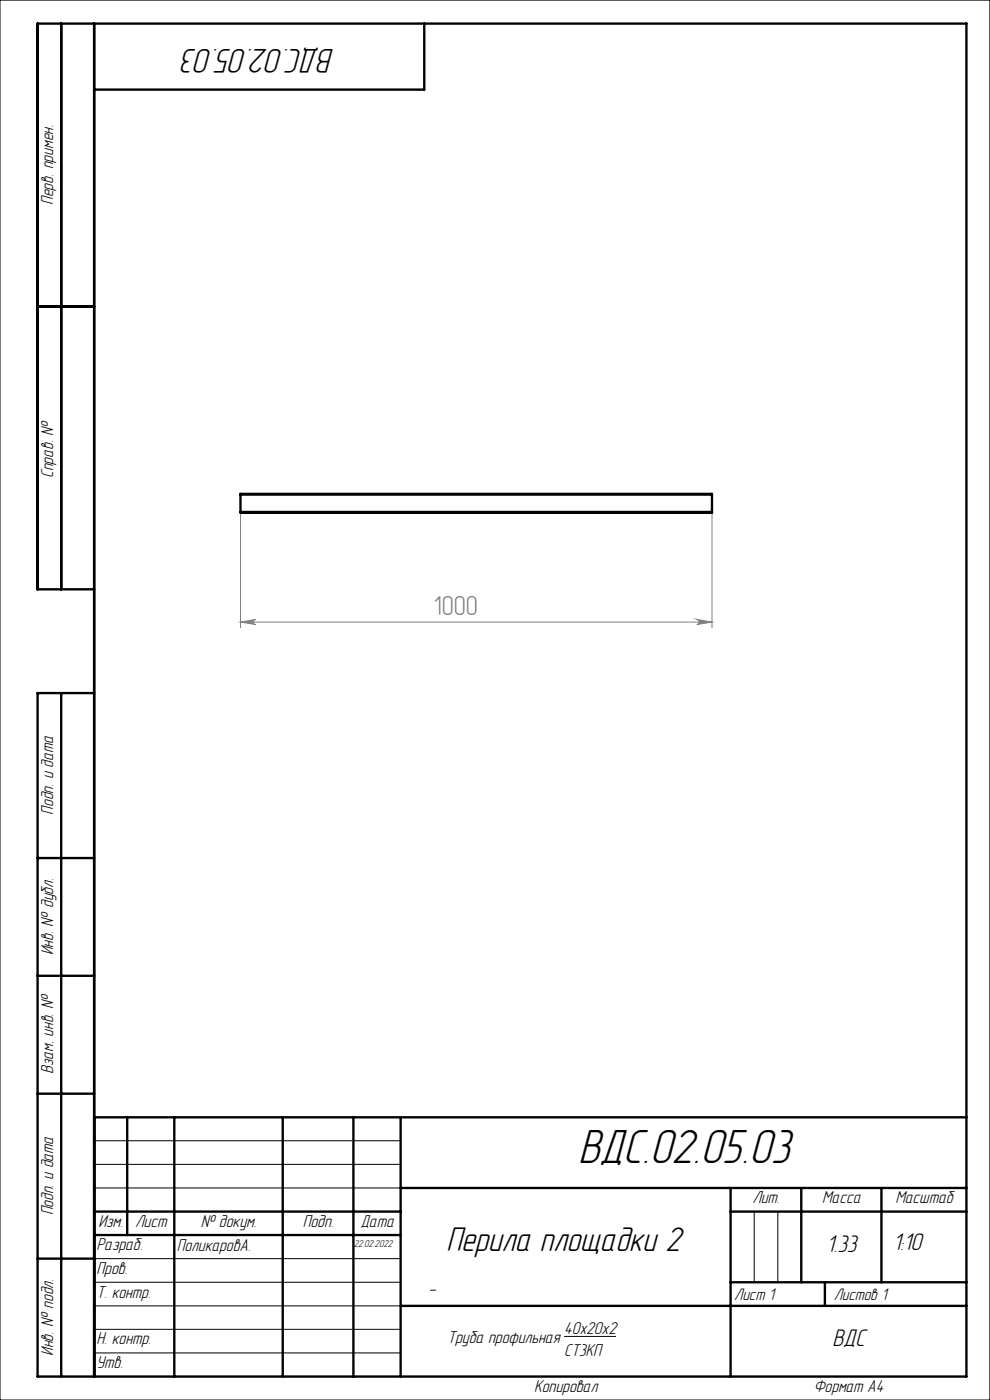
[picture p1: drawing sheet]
<svg xmlns="http://www.w3.org/2000/svg" width="210mm" height="297mm" viewBox="0 0 210 297" stroke-linecap="round" stroke-linejoin="round" font-family="sans-serif">
<path d="M0 0h210v297h-210zM20 242h65M20 247h65M20 252h65M160 257v15M165 257v15M20 267h65M20 272h65M20 277h65M20 282h65M20 287h65M119.7 283.5h11" fill="none" stroke="#000" stroke-width=".21"/>
<path d="M51 108.8v24.4M151 108.8v24.4M51 132l3.2-.6a.55 .55 0 0 0-.5 .6 .55 .55 0 0 0 .5 .5zM51 132h100M147.8 131.4l3.2 .6-3.2 .5a.55 .55 0 0 0 .6-.5 .55 .55 0 0 0-.6-.6z" fill="none" stroke="#808080" stroke-width=".21"/>
<g fill="none" stroke="#000" stroke-width=".5">
<path d="M13 5v120M20 5v287M90 5v14h-70M8 65h12M20 125h-12v-120h197v287h-197v-145h12M13 147v145M8 182h12M8 207h12M8 232h12M20 237h185M27 237v25M37 237v55"/>
<path d="M60 237v55M75 237v55M85 237v55M20 257h65M85 252h120M155 252v40M155 257h50M170 252v20M187 252v20M8 267h12M20 262h65M85 277h120"/>
<path d="M155 272h50M175 272v5"/>
</g>
<path d="M51 132l3.2-.6a.55 .55 0 0 0-.5 .6 .55 .55 0 0 0 .5 .5zM147.8 131.4l3.2 .6-3.2 .5a.55 .55 0 0 0 .6-.5 .55 .55 0 0 0-.6-.6z" fill="#808080"/>
<path d="M51 104.9v-.1h100v.1M51 108.6v.2h100v-.2M51 108.6h100M51 104.9v3.7M51 104.9h100M151 104.9v3.7" fill="none" stroke="#000" stroke-width=".5"/>
<text font-size="10.5" x="122.5" y="246.7">ВДС.02.05.03</text>
<g font-size="7.5">
<text x="71" y="10.5" transform="rotate(-180 71 10.5)">ВДС.02.05.03</text>
<text x="94.6" y="265.3">Перила площадки 2</text>
</g>
<text font-size="5.8" fill="#808080" x="92" y="130.5">1000</text>
<g font-size="5.3">
<text x="175.3" y="265.6">1.33</text>
<text x="189.4" y="265.2">1:10</text>
<text x="176.6" y="285.6">ВДС</text>
</g>
<text font-size="4.4" x="90.9" y="274.7">-</text>
<g font-size="3.8">
<text x="11.3" y="43.5" transform="rotate(-90 11.3 43.5)">Перв. примен.</text>
<text x="11.3" y="101.4" transform="rotate(-90 11.3 101.4)">Справ. №</text>
<text x="11.3" y="172.8" transform="rotate(-90 11.3 172.8)">Подп. и дата</text>
<text x="11.3" y="202.7" transform="rotate(-90 11.3 202.7)">Инв. № дубл.</text>
<text x="11.3" y="227.8" transform="rotate(-90 11.3 227.8)">Взам. инв. №</text>
<text x="11.3" y="257.9" transform="rotate(-90 11.3 257.9)">Подп. и дата</text>
<text x="159.6" y="255.3">Лит.</text>
<text x="174.4" y="255.3">Масса</text>
<text x="189.9" y="255.3">Масштаб</text>
<text x="20.9" y="260.3">Изм.</text>
<text x="28.7" y="260.2">Лист</text>
<text x="42.6" y="260.2">№ докум.</text>
<text x="64.2" y="260.2">Подп.</text>
<text x="76.5" y="260.2">Дата</text>
<text x="20.5" y="265.3">Разраб.</text>
<text x="37.5" y="265.4">ПоликаровА.</text>
<text x="20.5" y="275.3">Т. контр.</text>
<text x="20.5" y="270.3">Пров.</text>
<text x="11.3" y="287.7" transform="rotate(-90 11.3 287.7)">Инв. № подл.</text>
<text x="20.5" y="285.2">Н. контр.</text>
<text x="94.9" y="284.9">Труба профильная</text>
<text x="119.7" y="283.1">40х20х2</text>
<text x="119.7" y="287.7">СТ3КП</text>
<text x="20.5" y="290.3">Утв.</text>
<text x="113.3" y="295.3">Копировал</text>
<text x="172.6" y="295.3">Формат А4</text>
</g>
<g font-size="3.7">
<text x="155.7" y="275.8">Лист 1</text>
<text x="176.9" y="275.8">Листов 1</text>
</g>
<text font-size="2.2" x="75.1" y="264.6">22.02.2022</text>
</svg>
